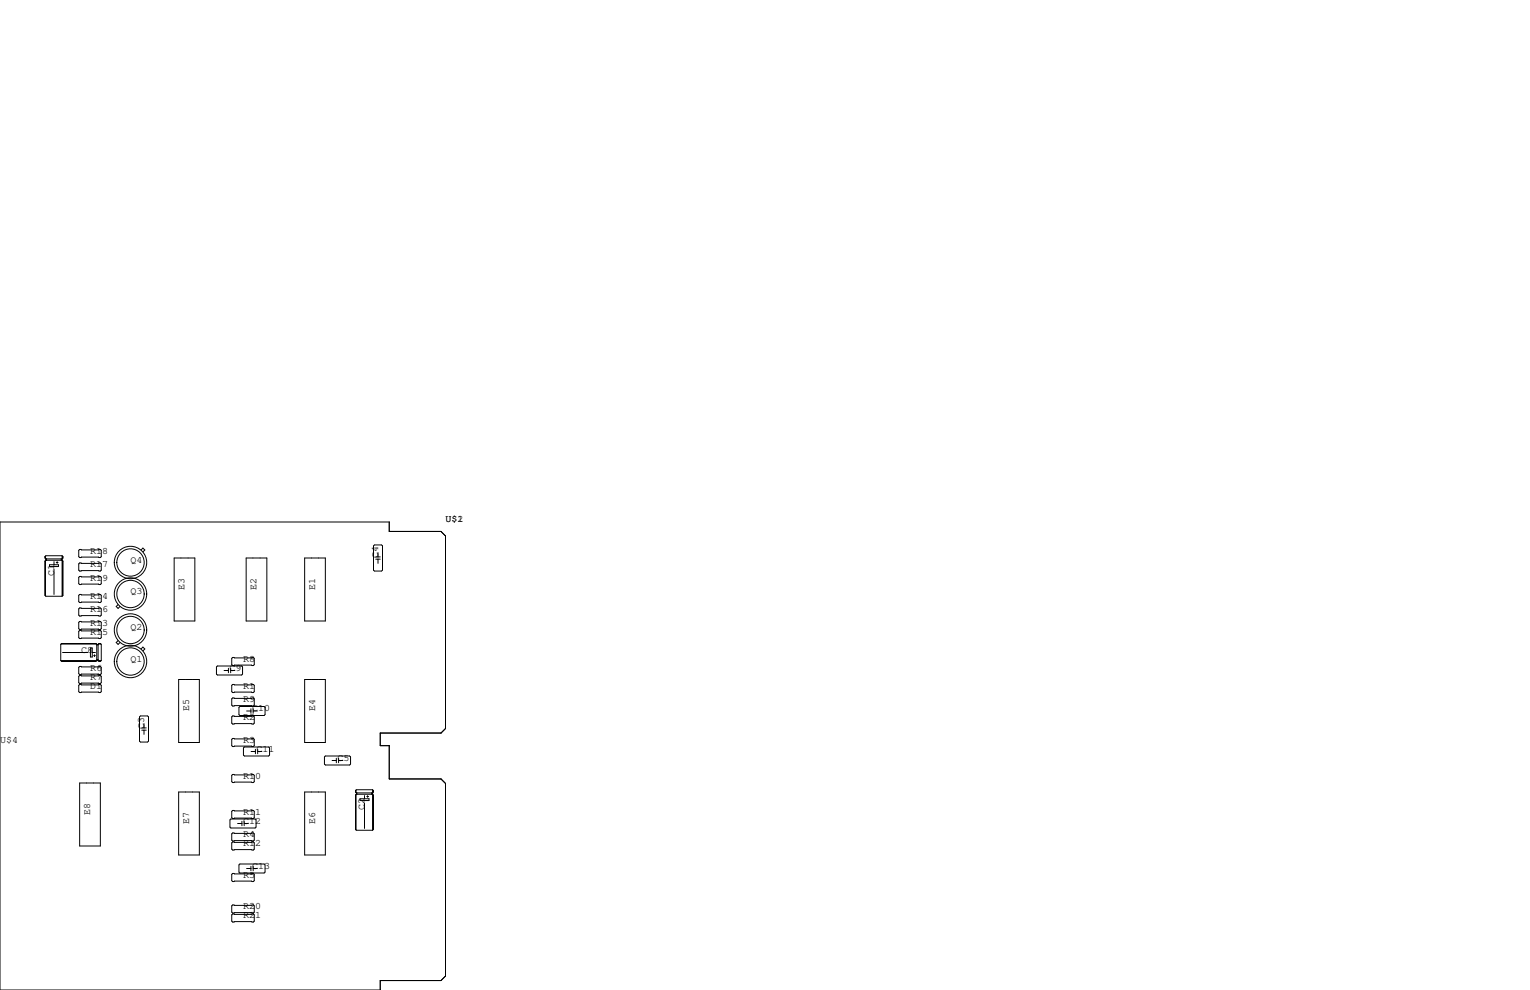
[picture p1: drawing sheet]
<svg xmlns="http://www.w3.org/2000/svg" width="432mm" height="279mm" viewBox="0 0 432 279" stroke-linecap="round" stroke-linejoin="round" font-family="sans-serif">
<g fill="none" stroke="#000" stroke-width=".28">
<path d="M0 147.3h109.9v2.7h14.6l1.2 1.3v54.3l-1.2 1.3h-17.2v3.5h2.6v9.4h14.6l1.2 1.3v54.4l-1.2 1.2h-17.2v2.7h-107.3zM12.7 158.4v9.6l.3 .3h4.5M12.7 157.1v.4l.3 .2M12.7 157.1l.1 .4M12.7 158.4l.1 9.6M12.8 157v.6M12.8 158.2v9.9M13 158.1h4.5l.3 .3v9.6l-.3 .3M13 157.7v.4M13 158.1l-.3 .3M13.1 157.7v.4M14 159.4h2.5v.5h-2.5z"/>
<path d="M15.2 158.5v.9M15.9 158.7h.5M16.1 158.5v.5M17.3 157.7v.4M17.4 157.9v.1M17.5 156.8h-4.5l-.3 .3M17.5 156.8l.3 .3v.4l-.3 .2h-4.5M17.5 156.8v11.5M17.7 157.1v.4M17.7 158.4v9.6M22.5 155.1h5.8l.3 .2v1.8l-.3 .3h-5.8l-.3-.3v-1.8zM22.5 158.9h5.8l.3 .2v1.8l-.3 .3h-5.8l-.3-.3v-1.8z"/>
<path d="M39.8 155.2l.5-.5 .6 .5-.6 .6M49.1 157.5h5.9v17.8h-5.9zM69.5 157.5h5.8v17.8h-5.8zM86 157.5h5.8v17.8h-5.8zM105.7 153.8h2l.3 .3v6.8l-.3 .3h-2l-.3-.3v-6.8zM106 157.2h1.3M106 157.8h1.3M106.7 156v1.2M106.7 157.8v1.2M15.2 160.7v7.1M22.5 162.7h5.8l.3 .2v1.8l-.3 .3h-5.8l-.3-.3v-1.8zM22.5 167.8h5.8l.3 .2v1.8l-.3 .3h-5.8l-.3-.3v-1.8z"/>
<path d="M22.5 171.6h5.8l.3 .2v1.8l-.3 .3h-5.8l-.3-.3v-1.8zM22.5 175.4h5.8l.3 .2v1.8l-.3 .3h-5.8l-.3-.3v-1.8zM22.5 177.9h5.8l.3 .3v1.8l-.3 .2h-5.8l-.3-.2v-1.8zM33.3 170.6l-.5 .6 .5 .5 .6-.5M17.1 186.4h11.5M17.3 181.7h9.9M17.4 186.6h9.7M17.7 184.1h7.1M22.5 193.2h5.8l.3 .2v1.8l-.3 .3h-5.8l-.3-.3v-1.8zM22.5 188.1h5.8l.3 .2v1.8l-.3 .3h-5.8l-.3-.3v-1.8zM22.5 190.6h5.8l.3 .3v1.8l-.3 .2h-5.8l-.3-.2v-1.8zM25.5 182.9h.5v2.5h-.5z"/>
<path d="M26 184.1h.9M26.4 185h.5M26.7 184.8v.5M27.1 181.6h-9.7l-.3 .3v4.5M27.1 181.6l.2 .3M27.1 181.6l-9.7 .1M27.3 181.9v4.5l-.2 .3h-9.7l-.3-.3M27.3 186.2h.4M27.3 181.9h.4M27.3 182h.4M27.4 186.3h.2M27.7 181.9v4.5l.2 .3h.4l.3-.3"/>
<path d="M27.8 181.7h.6M27.9 186.6h.4M28.3 181.6l-.4 .1M28.3 181.6l.3 .3v4.5M28.3 181.6h-.4l-.2 .3M33.3 180.8l-.5 .5 .5 .6 .6-.6M39.8 183.2l.5-.6 .6 .6-.6 .5M50.4 191.8h5.9v17.7h-5.9zM61.1 188.2l.2-.2h6.9l.3 .2v2l-.3 .3h-6.9l-.2-.3zM63.2 189.2h1.3M64.5 188.6v1.3M65.1 189.2h1.2"/>
<path d="M65.1 188.6v1.3M65.4 185.8l.3-.3h5.8l.3 .3v1.8l-.3 .2h-5.8l-.3-.2zM65.4 197.2l.3-.2h5.8l.3 .2v1.8l-.3 .3h-5.8l-.3-.3zM65.7 193.2h5.8l.3 .2v1.8l-.3 .3h-5.8l-.3-.3v-1.8zM67.4 199.6l.3-.2h6.8l.3 .2v2.1l-.3 .2h-6.8l-.3-.2zM86 191.8h5.8v17.7h-5.8zM39.6 202.1h2.1l.2 .2v6.9l-.2 .2h-2.1l-.2-.2v-6.9zM40 205.4h1.3M40 206.1h1.3M40.6 204.2v1.2M40.6 206.1v1.2M65.7 202.1h5.8l.3 .2v1.8l-.3 .2h-5.8l-.3-.2v-1.8z"/>
<path d="M65.7 208.4h5.8l.3 .3v1.7l-.3 .3h-5.8l-.3-.3v-1.7zM65.7 218.6h5.8l.3 .2v1.8l-.3 .3h-5.8l-.3-.3v-1.8zM68.7 211.1l.3-.3h6.8l.3 .3v2l-.3 .3h-6.8l-.3-.3zM69.6 200.7h1.2M70.8 200v1.3M70.9 212.1h1.2M71.5 200v1.3M71.5 200.7h1.1M72.1 211.5v1.2M72.7 212.1h1.2M72.7 211.5v1.2M91.6 213.6l.2-.2h6.9l.2 .2v2l-.2 .3h-6.9l-.2-.3z"/>
<path d="M93.7 214.6h1.2M94.9 214v1.3M95.6 214v1.3M95.6 214.6h1.2M22.5 221h5.8v17.8h-5.8zM50.4 223.5h5.9v17.8h-5.9zM64.9 231.4l.3-.3h6.8l.3 .3v2l-.3 .3h-6.8l-.3-.3zM65.7 228.7h5.8l.3 .3v1.8l-.3 .2h-5.8l-.3-.2v-1.8zM65.7 235.1h5.8l.3 .2v1.8l-.3 .3h-5.8l-.3-.3v-1.8zM65.7 237.6h5.8l.3 .3v1.7l-.3 .3h-5.8l-.3-.3v-1.7zM67.1 232.4h1.2M68.3 231.8v1.2"/>
<path d="M68.9 232.4h1.2M68.9 231.8v1.2M86 223.5h5.8v17.8h-5.8zM100.3 223.1v.4l.3 .3M100.3 224.4v9.7l.3 .2h4.6M100.3 223.1l.1 .4M100.3 224.4l.1 9.7M100.5 223v.6M100.5 224.3v9.9M100.6 224.2h4.6l.2 .2v9.7l-.2 .2M100.6 223.8v.4M100.6 224.2l-.3 .2"/>
<path d="M100.7 223.8v.4M101.6 225.4h2.5v.5h-2.5zM102.9 224.5v.9M102.9 226.7v7.1M103.5 224.8h.5M103.8 224.5v.5M104.9 223.8v.4M105 223.9v.1M105.2 222.9l.2 .2v.4l-.2 .3h-4.6M105.2 222.9h-4.6l-.3 .2M105.2 222.9v11.4M105.3 223.1v.4"/>
<path d="M105.3 224.4v9.7M65.4 246.8l.3-.3h5.8l.3 .3v1.7l-.3 .3h-5.8l-.3-.3zM65.4 255.7l.3-.3h5.8l.3 .3v1.7l-.3 .3h-5.8l-.3-.3zM65.4 258.2l.3-.3h5.8l.3 .3v1.8l-.3 .2h-5.8l-.3-.2zM67.4 244.1l.3-.3h6.8l.3 .3v2l-.3 .3h-6.8l-.3-.3zM69.6 245.1h1.2M70.8 244.5v1.2M71.5 245.1h1.1M71.5 244.5v1.2"/>
<circle cx="36.8" cy="158.7" r="4.6"/>
<circle cx="36.8" cy="158.8" r="3.9"/>
<circle cx="36.8" cy="167.6" r="4.6"/>
<circle cx="36.8" cy="177.8" r="4.6"/>
<circle cx="36.8" cy="177.8" r="3.9"/>
<circle cx="36.8" cy="167.6" r="3.9"/>
<circle cx="36.8" cy="186.7" r="4.6"/>
<circle cx="36.8" cy="186.7" r="3.9"/>
</g>
<g font-size="2.8">
<text x="125.7" y="147.3">U$1</text>
<text x="129.1" y="147.3">2</text>
<text x="25.4" y="160">R17</text>
<text x="25.4" y="156.2">R18</text>
<text x="36.8" y="158.8">Q4</text>
<text x="106.7" y="157.5" transform="rotate(-90 106.7 157.5)">C4</text>
<text x="15.2" y="162.6" transform="rotate(-90 15.2 162.6)">C1</text>
<text x="25.4" y="163.8">R19</text>
<text x="36.8" y="167.6">Q3</text>
<text x="52.1" y="166.4" transform="rotate(-90 52.1 166.4)">E3</text>
<text x="72.4" y="166.4" transform="rotate(-90 72.4 166.4)">E2</text>
<text x="88.9" y="166.4" transform="rotate(-90 88.9 166.4)">E1</text>
<text x="25.4" y="168.9">R14</text>
<text x="25.4" y="172.7">R16</text>
<text x="25.4" y="176.5">R13</text>
<text x="25.4" y="179.1">R15</text>
<text x="36.8" y="177.8">Q2</text>
<text x="22.9" y="184.1">C8</text>
<text x="25.4" y="189.2">R6</text>
<text x="25.4" y="191.8">R7</text>
<text x="36.8" y="186.7">Q1</text>
<text x="64.8" y="189.2">C9</text>
<text x="68.6" y="186.7">R8</text>
<text x="25.4" y="194.3">D1</text>
<text x="68.6" y="194.3">R1</text>
<text x="53.3" y="200.7" transform="rotate(-90 53.3 200.7)">E5</text>
<text x="68.6" y="198.1">R9</text>
<text x="68.6" y="203.2">R2</text>
<text x="71.1" y="200.7">C10</text>
<text x="88.9" y="200.7" transform="rotate(-90 88.9 200.7)">E4</text>
<text x="0" y="209.5">U$4</text>
<text x="40.6" y="205.7" transform="rotate(-90 40.6 205.7)">C3</text>
<text x="68.6" y="209.5">R3</text>
<text x="72.4" y="212.1">C11</text>
<text x="95.2" y="214.6">C5</text>
<text x="68.6" y="219.7">R10</text>
<text x="25.4" y="229.9" transform="rotate(-90 25.4 229.9)">E8</text>
<text x="53.3" y="232.4" transform="rotate(-90 53.3 232.4)">E7</text>
<text x="68.6" y="229.9">R11</text>
<text x="68.6" y="232.4">C12</text>
<text x="88.9" y="232.4" transform="rotate(-90 88.9 232.4)">E6</text>
<text x="102.9" y="228.6" transform="rotate(-90 102.9 228.6)">C2</text>
<text x="68.6" y="238.8">R12</text>
<text x="68.6" y="236.2">R4</text>
<text x="71.1" y="245.1">C13</text>
<text x="68.6" y="247.6">R5</text>
<text x="68.6" y="256.5">R20</text>
<text x="68.6" y="259.1">R21</text>
</g>
</svg>
